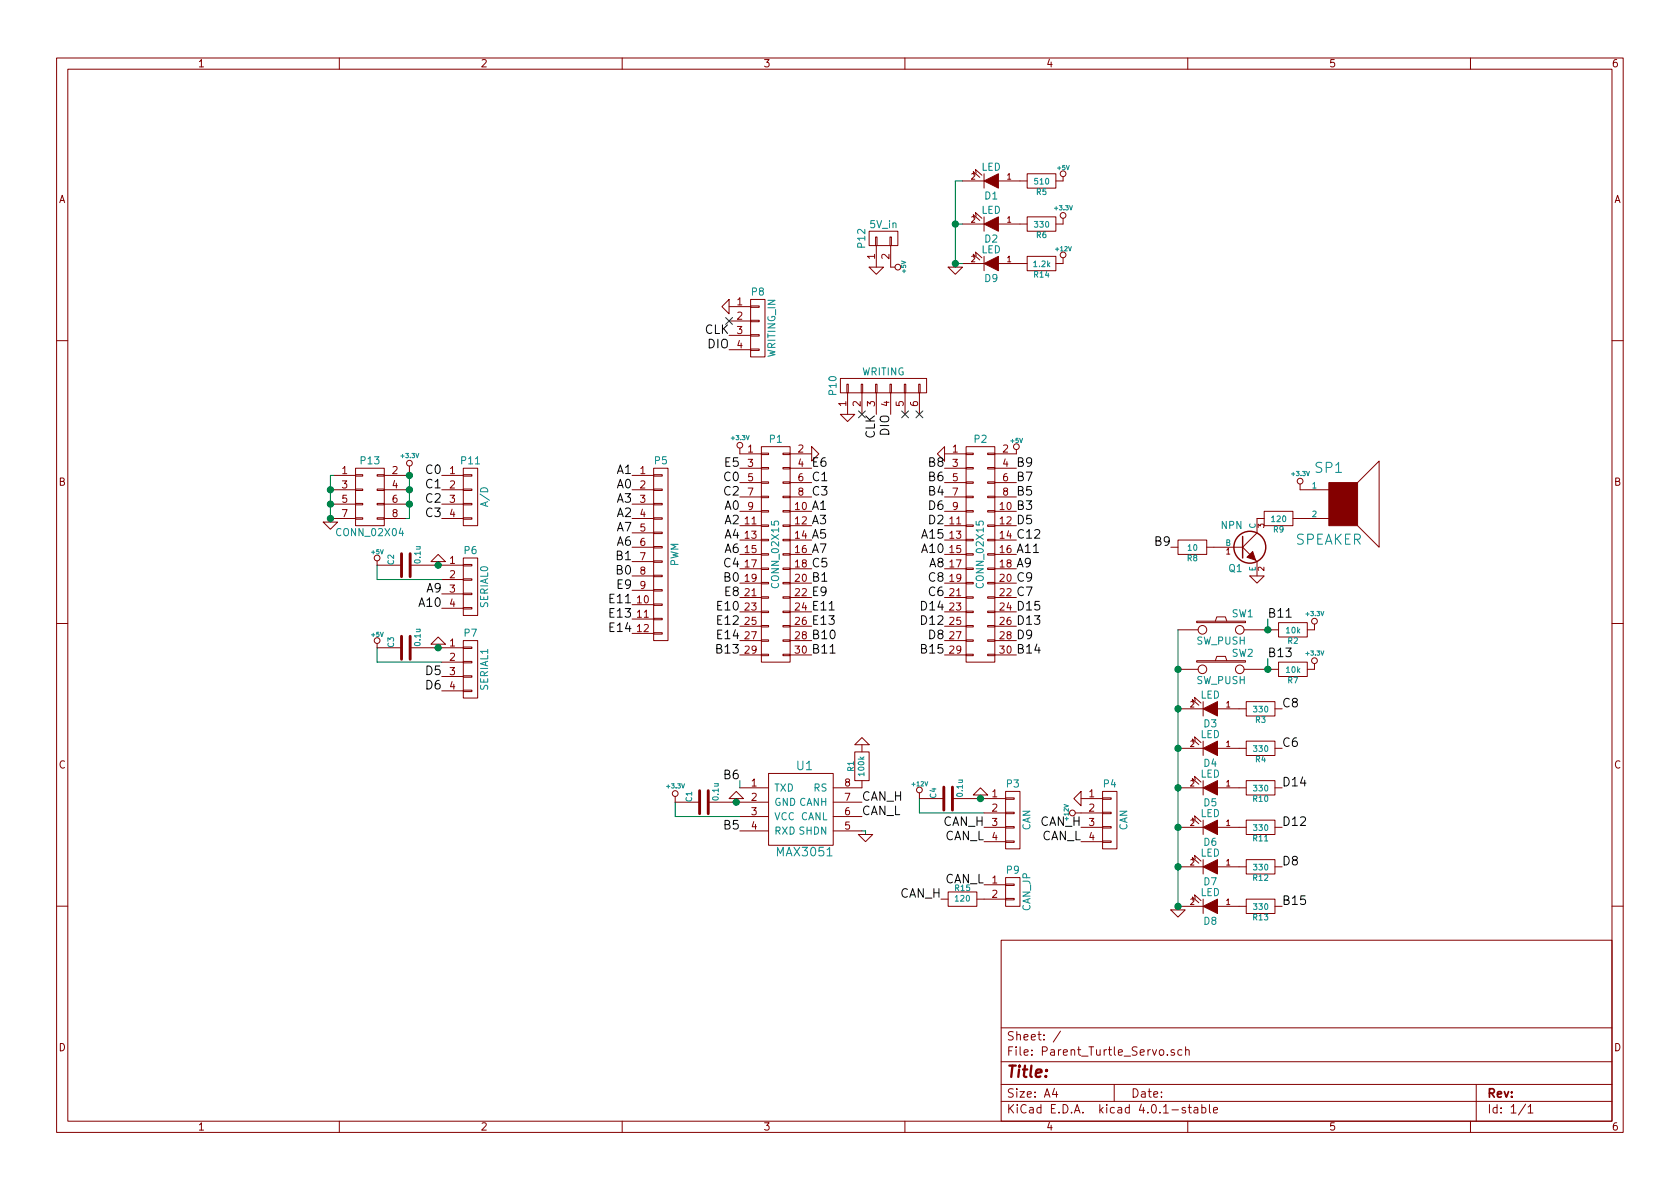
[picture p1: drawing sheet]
EESchema Schematic File Version 2
LIBS:74xgxx
LIBS:74xx
LIBS:ac-dc
LIBS:adc-dac
LIBS:adm3054
LIBS:analog_switches
LIBS:arduino
LIBS:atmel
LIBS:audio
LIBS:brooktre
LIBS:cmos_ieee
LIBS:cmos4000
LIBS:conn
LIBS:contrib
LIBS:cypress
LIBS:dc-dc
LIBS:device
LIBS:digital-audio
LIBS:display
LIBS:dsp
LIBS:elec-unifil
LIBS:ftdi
LIBS:gennum
LIBS:graphic
LIBS:Hori_lib
LIBS:intel
LIBS:interface
LIBS:leds
LIBS:linear
LIBS:logo
LIBS:memory
LIBS:microchip
LIBS:microchip_pic10mcu
LIBS:microchip_pic12mcu
LIBS:microchip_pic16mcu
LIBS:microchip1
LIBS:microcontrollers
LIBS:motorola
LIBS:msp430
LIBS:myDevice
LIBS:myPic
LIBS:myRelay
LIBS:nxp_armmcu
LIBS:opto
LIBS:philips
LIBS:pic24fjxxgb
LIBS:power
LIBS:powerint
LIBS:pspice
LIBS:references
LIBS:regul
LIBS:relays
LIBS:sensors
LIBS:siliconi
LIBS:special
LIBS:stm8
LIBS:stm32
LIBS:STM32F103_48
LIBS:supertex
LIBS:texas
LIBS:transf
LIBS:transistors
LIBS:ttl_ieee
LIBS:user
LIBS:valves
LIBS:video
LIBS:volumes
LIBS:xilinx
LIBS:a
LIBS:adp2303
LIBS:Miz
LIBS:sample
LIBS:ucc20520
LIBS:Parent_Turtle_Servo-cache
EELAYER 25 0
EELAYER END
$Descr A4 11693 8268
encoding utf-8
Sheet 1 1
Title ""
Date ""
Rev ""
Comp ""
Comment1 ""
Comment2 ""
Comment3 ""
Comment4 ""
$EndDescr
$Comp
L CONN_02X15 P1
U 1 1
P 5400 3850
F 0 "P1" H 5400 4650 50  0000 C CNN
F 1 "CONN_02X15" V 5400 3850 50  0000 C CNN
F 2 "Socket_Strips:Socket_Strip_Straight_2x15" H 5400 2700 50  0001 C CNN
F 3 "" H 5400 2700 50  0000 C CNN
	1    5400 3850
	1    0    0    -1  
$EndComp
$Comp
L CONN_02X15 P2
U 1 1
P 6825 3850
F 0 "P2" H 6825 4650 50  0000 C CNN
F 1 "CONN_02X15" V 6825 3850 50  0000 C CNN
F 2 "Socket_Strips:Socket_Strip_Straight_2x15" H 6825 2700 50  0001 C CNN
F 3 "" H 6825 2700 50  0000 C CNN
	1    6825 3850
	1    0    0    -1  
$EndComp
$Comp
L +3.3V #PWR01
U 1 1
P 5150 3150
F 0 "#PWR01" H 5150 3110 30  0001 C CNN
F 1 "+3.3V" H 5150 3260 30  0000 C CNN
F 2 "" H 5150 3150 60  0000 C CNN
F 3 "" H 5150 3150 60  0000 C CNN
	1    5150 3150
	1    0    0    -1  
$EndComp
$Comp
L +5V #PWR02
U 1 1
P 7075 3150
F 0 "#PWR02" H 7075 3240 20  0001 C CNN
F 1 "+5V" H 7075 3240 30  0000 C CNN
F 2 "" H 7075 3150 60  0000 C CNN
F 3 "" H 7075 3150 60  0000 C CNN
	1    7075 3150
	1    0    0    -1  
$EndComp
$Comp
L GND #PWR03
U 1 1
P 6575 3150
F 0 "#PWR03" H 6575 3150 30  0001 C CNN
F 1 "GND" H 6575 3080 30  0001 C CNN
F 2 "" H 6575 3150 60  0000 C CNN
F 3 "" H 6575 3150 60  0000 C CNN
	1    6575 3150
	0    1    -1   0   
$EndComp
$Comp
L GND #PWR04
U 1 1
P 5650 3150
F 0 "#PWR04" H 5650 3150 30  0001 C CNN
F 1 "GND" H 5650 3080 30  0001 C CNN
F 2 "" H 5650 3150 60  0000 C CNN
F 3 "" H 5650 3150 60  0000 C CNN
	1    5650 3150
	0    -1   1    0   
$EndComp
Text Label 5650 3250 0    60   ~ 0
E6
Text Label 5150 3250 2    60   ~ 0
E5
Text Label 5150 3350 2    60   ~ 0
C0
Text Label 5650 3350 0    60   ~ 0
C1
Text Label 5650 3450 0    60   ~ 0
C3
Text Label 5150 3450 2    60   ~ 0
C2
Text Label 5150 3550 2    60   ~ 0
A0
Text Label 5150 3650 2    60   ~ 0
A2
Text Label 5150 3750 2    60   ~ 0
A4
Text Label 5150 3850 2    60   ~ 0
A6
Text Label 5150 3950 2    60   ~ 0
C4
Text Label 5150 4050 2    60   ~ 0
B0
Text Label 5150 4150 2    60   ~ 0
E8
Text Label 5150 4250 2    60   ~ 0
E10
Text Label 5150 4350 2    60   ~ 0
E12
Text Label 5150 4450 2    60   ~ 0
E14
Text Label 5150 4550 2    60   ~ 0
B13
Text Label 5650 3550 0    60   ~ 0
A1
Text Label 5650 3650 0    60   ~ 0
A3
Text Label 5650 3750 0    60   ~ 0
A5
Text Label 5650 3850 0    60   ~ 0
A7
Text Label 5650 3950 0    60   ~ 0
C5
Text Label 5650 4050 0    60   ~ 0
B1
Text Label 5650 4150 0    60   ~ 0
E9
Text Label 5650 4250 0    60   ~ 0
E11
Text Label 5650 4350 0    60   ~ 0
E13
Text Label 5650 4450 0    60   ~ 0
B10
Text Label 5650 4550 0    60   ~ 0
B11
Text Label 7075 3250 0    60   ~ 0
B9
Text Label 7075 3350 0    60   ~ 0
B7
Text Label 7075 3450 0    60   ~ 0
B5
Text Label 7075 3550 0    60   ~ 0
B3
Text Label 7075 3650 0    60   ~ 0
D5
Text Label 7075 3750 0    60   ~ 0
C12
Text Label 7075 3850 0    60   ~ 0
A11
Text Label 7075 3950 0    60   ~ 0
A9
Text Label 7075 4050 0    60   ~ 0
C9
Text Label 7075 4150 0    60   ~ 0
C7
Text Label 7075 4250 0    60   ~ 0
D15
Text Label 7075 4350 0    60   ~ 0
D13
Text Label 7075 4450 0    60   ~ 0
D9
Text Label 7075 4550 0    60   ~ 0
B14
Text Label 6575 3250 2    60   ~ 0
B8
Text Label 6575 3350 2    60   ~ 0
B6
Text Label 6575 3450 2    60   ~ 0
B4
Text Label 6575 3550 2    60   ~ 0
D6
Text Label 6575 3650 2    60   ~ 0
D2
Text Label 6575 3750 2    60   ~ 0
A15
Text Label 6575 3850 2    60   ~ 0
A10
Text Label 6575 3950 2    60   ~ 0
A8
Text Label 6575 4050 2    60   ~ 0
C8
Text Label 6575 4150 2    60   ~ 0
C6
Text Label 6575 4250 2    60   ~ 0
D14
Text Label 6575 4350 2    60   ~ 0
D12
Text Label 6575 4450 2    60   ~ 0
D8
Text Label 6575 4550 2    60   ~ 0
B15
$Comp
L CONN_01X02 P12
U 1 1
P 6150 1650
F 0 "P12" H 6150 1800 50  0000 C CNN
F 1 "5V_in" V 6250 1650 50  0000 C CNN
F 2 "RP_KiCAD_Connector:XA_2T" H 6150 1650 50  0001 C CNN
F 3 "" H 6150 1650 50  0000 C CNN
	1    6150 1650
	0    -1   -1   0   
$EndComp
$Comp
L GND #PWR05
U 1 1
P 6100 1850
F 0 "#PWR05" H 6100 1850 30  0001 C CNN
F 1 "GND" H 6100 1780 30  0001 C CNN
F 2 "" H 6100 1850 60  0000 C CNN
F 3 "" H 6100 1850 60  0000 C CNN
	1    6100 1850
	1    0    0    -1  
$EndComp
$Comp
L +5V #PWR06
U 1 1
P 6200 1850
F 0 "#PWR06" H 6200 1940 20  0001 C CNN
F 1 "+5V" H 6200 1940 30  0000 C CNN
F 2 "" H 6200 1850 60  0000 C CNN
F 3 "" H 6200 1850 60  0000 C CNN
	1    6200 1850
	0    1    1    0   
$EndComp
$Comp
L +5V #PWR07
U 1 1
P 7400 1250
F 0 "#PWR07" H 7400 1340 20  0001 C CNN
F 1 "+5V" H 7400 1340 30  0000 C CNN
F 2 "" H 7400 1250 60  0000 C CNN
F 3 "" H 7400 1250 60  0000 C CNN
	1    7400 1250
	1    0    0    -1  
$EndComp
$Comp
L R R5
U 1 1
P 7250 1250
F 0 "R5" V 7330 1250 40  0000 C CNN
F 1 "510" V 7257 1251 40  0000 C CNN
F 2 "Resistors_SMD:R_0603" V 7180 1250 30  0001 C CNN
F 3 "" H 7250 1250 30  0000 C CNN
	1    7250 1250
	0    1    1    0   
$EndComp
$Comp
L LED D1
U 1 1
P 6900 1250
F 0 "D1" H 6900 1350 50  0000 C CNN
F 1 "LED" H 6900 1150 50  0000 C CNN
F 2 "LEDs:LED-3MM" H 6900 1250 60  0001 C CNN
F 3 "" H 6900 1250 60  0000 C CNN
	1    6900 1250
	-1   0    0    1   
$EndComp
$Comp
L GND #PWR08
U 1 1
P 6650 1850
F 0 "#PWR08" H 6650 1850 30  0001 C CNN
F 1 "GND" H 6650 1780 30  0001 C CNN
F 2 "" H 6650 1850 60  0000 C CNN
F 3 "" H 6650 1850 60  0000 C CNN
	1    6650 1850
	1    0    0    -1  
$EndComp
$Comp
L R R6
U 1 1
P 7250 1550
F 0 "R6" V 7330 1550 40  0000 C CNN
F 1 "330" V 7257 1551 40  0000 C CNN
F 2 "Resistors_SMD:R_0603" V 7180 1550 30  0001 C CNN
F 3 "" H 7250 1550 30  0000 C CNN
	1    7250 1550
	0    1    1    0   
$EndComp
$Comp
L +3.3V #PWR09
U 1 1
P 7400 1550
F 0 "#PWR09" H 7400 1510 30  0001 C CNN
F 1 "+3.3V" H 7400 1660 30  0000 C CNN
F 2 "" H 7400 1550 60  0000 C CNN
F 3 "" H 7400 1550 60  0000 C CNN
	1    7400 1550
	1    0    0    -1  
$EndComp
$Comp
L LED D2
U 1 1
P 6900 1550
F 0 "D2" H 6900 1650 50  0000 C CNN
F 1 "LED" H 6900 1450 50  0000 C CNN
F 2 "LEDs:LED-3MM" H 6900 1550 60  0001 C CNN
F 3 "" H 6900 1550 60  0000 C CNN
	1    6900 1550
	-1   0    0    1   
$EndComp
$Comp
L CONN_01X06 P10
U 1 1
P 6150 2675
F 0 "P10" H 6150 3025 50  0000 C CNN
F 1 "WRITING" V 6250 2675 50  0000 C CNN
F 2 "Socket_Strips:Socket_Strip_Straight_1x06" H 6150 2675 50  0001 C CNN
F 3 "" H 6150 2675 50  0000 C CNN
	1    6150 2675
	0    -1   -1   0   
$EndComp
$Comp
L GND #PWR010
U 1 1
P 5900 2875
F 0 "#PWR010" H 5900 2875 30  0001 C CNN
F 1 "GND" H 5900 2805 30  0001 C CNN
F 2 "" H 5900 2875 60  0000 C CNN
F 3 "" H 5900 2875 60  0000 C CNN
	1    5900 2875
	1    0    0    -1  
$EndComp
NoConn ~ 6000 2875
Text Label 6100 2875 3    60   ~ 0
CLK
Text Label 6200 2875 3    60   ~ 0
DIO
NoConn ~ 6300 2875
NoConn ~ 6400 2875
$Comp
L CONN_01X12 P5
U 1 1
P 4600 3850
F 0 "P5" H 4600 4500 50  0000 C CNN
F 1 "PWM" V 4700 3850 50  0000 C CNN
F 2 "Pin_Headers:Pin_Header_Straight_1x12" H 4600 3850 50  0001 C CNN
F 3 "" H 4600 3850 50  0000 C CNN
	1    4600 3850
	1    0    0    -1  
$EndComp
$Comp
L MAX3051 U1
U 1 1
P 5550 5575
F 0 "U1" H 5600 5825 60  0000 C CNN
F 1 "MAX3051" H 5600 5225 60  0000 C CNN
F 2 "Housings_SOIC:SOIC-8_3.9x4.9mm_Pitch1.27mm" H 5400 5475 60  0001 C CNN
F 3 "" H 5400 5475 60  0000 C CNN
	1    5550 5575
	1    0    0    -1  
$EndComp
$Comp
L CONN_01X04 P3
U 1 1
P 7050 5700
F 0 "P3" H 7050 5950 50  0000 C CNN
F 1 "CAN" V 7150 5700 50  0000 C CNN
F 2 "RP_KiCAD_Connector:XA_4T" H 7050 5700 50  0001 C CNN
F 3 "" H 7050 5700 50  0000 C CNN
	1    7050 5700
	1    0    0    -1  
$EndComp
$Comp
L CONN_01X04 P4
U 1 1
P 7725 5700
F 0 "P4" H 7725 5950 50  0000 C CNN
F 1 "CAN" V 7825 5700 50  0000 C CNN
F 2 "RP_KiCAD_Connector:XA_4LC" H 7725 5700 50  0001 C CNN
F 3 "" H 7725 5700 50  0000 C CNN
	1    7725 5700
	1    0    0    -1  
$EndComp
$Comp
L GND #PWR011
U 1 1
P 6825 5525
F 0 "#PWR011" H 6825 5525 30  0001 C CNN
F 1 "GND" H 6825 5455 30  0001 C CNN
F 2 "" H 6825 5525 60  0000 C CNN
F 3 "" H 6825 5525 60  0000 C CNN
	1    6825 5525
	-1   0    0    1   
$EndComp
$Comp
L GND #PWR012
U 1 1
P 7525 5550
F 0 "#PWR012" H 7525 5550 30  0001 C CNN
F 1 "GND" H 7525 5480 30  0001 C CNN
F 2 "" H 7525 5550 60  0000 C CNN
F 3 "" H 7525 5550 60  0000 C CNN
	1    7525 5550
	0    1    1    0   
$EndComp
Text Label 6850 5750 2    60   ~ 0
CAN_H
Text Label 6850 5850 2    60   ~ 0
CAN_L
Text Label 7525 5850 2    60   ~ 0
CAN_L
Text Label 7525 5750 2    60   ~ 0
CAN_H
$Comp
L +12V #PWR013
U 1 1
P 7525 5650
F 0 "#PWR013" H 7525 5600 20  0001 C CNN
F 1 "+12V" H 7525 5750 30  0000 C CNN
F 2 "" H 7525 5650 60  0000 C CNN
F 3 "" H 7525 5650 60  0000 C CNN
	1    7525 5650
	0    -1   -1   0   
$EndComp
$Comp
L +12V #PWR014
U 1 1
P 6400 5550
F 0 "#PWR014" H 6400 5500 20  0001 C CNN
F 1 "+12V" H 6400 5650 30  0000 C CNN
F 2 "" H 6400 5550 60  0000 C CNN
F 3 "" H 6400 5550 60  0000 C CNN
	1    6400 5550
	1    0    0    -1  
$EndComp
$Comp
L GND #PWR015
U 1 1
P 5125 5550
F 0 "#PWR015" H 5125 5550 30  0001 C CNN
F 1 "GND" H 5125 5480 30  0001 C CNN
F 2 "" H 5125 5550 60  0000 C CNN
F 3 "" H 5125 5550 60  0000 C CNN
	1    5125 5550
	-1   0    0    1   
$EndComp
$Comp
L C C1
U 1 1
P 4900 5575
F 0 "C1" H 4900 5675 40  0000 L CNN
F 1 "0.1u" H 4906 5490 40  0000 L CNN
F 2 "Capacitors_SMD:C_0603" H 4938 5425 30  0001 C CNN
F 3 "" H 4900 5575 60  0000 C CNN
	1    4900 5575
	0    -1   -1   0   
$EndComp
$Comp
L +3.3V #PWR016
U 1 1
P 4700 5575
F 0 "#PWR016" H 4700 5535 30  0001 C CNN
F 1 "+3.3V" H 4700 5685 30  0000 C CNN
F 2 "" H 4700 5575 60  0000 C CNN
F 3 "" H 4700 5575 60  0000 C CNN
	1    4700 5575
	1    0    0    -1  
$EndComp
$Comp
L GND #PWR017
U 1 1
P 6000 5175
F 0 "#PWR017" H 6000 5175 30  0001 C CNN
F 1 "GND" H 6000 5105 30  0001 C CNN
F 2 "" H 6000 5175 60  0000 C CNN
F 3 "" H 6000 5175 60  0000 C CNN
	1    6000 5175
	-1   0    0    1   
$EndComp
Text Label 6000 5575 0    60   ~ 0
CAN_H
Text Label 6000 5675 0    60   ~ 0
CAN_L
$Comp
L CONN_01X04 P7
U 1 1
P 3275 4650
F 0 "P7" H 3275 4900 50  0000 C CNN
F 1 "SERIAL1" V 3375 4650 50  0000 C CNN
F 2 "RP_KiCAD_Connector:XA_4T" H 3275 4650 50  0001 C CNN
F 3 "" H 3275 4650 50  0000 C CNN
	1    3275 4650
	1    0    0    -1  
$EndComp
$Comp
L CONN_01X04 P6
U 1 1
P 3275 4075
F 0 "P6" H 3275 4325 50  0000 C CNN
F 1 "SERIAL0" V 3375 4075 50  0000 C CNN
F 2 "RP_KiCAD_Connector:XA_4T" H 3275 4075 50  0001 C CNN
F 3 "" H 3275 4075 50  0000 C CNN
	1    3275 4075
	1    0    0    -1  
$EndComp
$Comp
L GND #PWR018
U 1 1
P 3050 3900
F 0 "#PWR018" H 3050 3900 30  0001 C CNN
F 1 "GND" H 3050 3830 30  0001 C CNN
F 2 "" H 3050 3900 60  0000 C CNN
F 3 "" H 3050 3900 60  0000 C CNN
	1    3050 3900
	-1   0    0    1   
$EndComp
$Comp
L GND #PWR019
U 1 1
P 3050 4475
F 0 "#PWR019" H 3050 4475 30  0001 C CNN
F 1 "GND" H 3050 4405 30  0001 C CNN
F 2 "" H 3050 4475 60  0000 C CNN
F 3 "" H 3050 4475 60  0000 C CNN
	1    3050 4475
	-1   0    0    1   
$EndComp
$Comp
L C C2
U 1 1
P 2825 3925
F 0 "C2" H 2825 4025 40  0000 L CNN
F 1 "0.1u" H 2831 3840 40  0000 L CNN
F 2 "Capacitors_SMD:C_0603" H 2863 3775 30  0001 C CNN
F 3 "" H 2825 3925 60  0000 C CNN
	1    2825 3925
	0    -1   -1   0   
$EndComp
$Comp
L C C3
U 1 1
P 2825 4500
F 0 "C3" H 2825 4600 40  0000 L CNN
F 1 "0.1u" H 2831 4415 40  0000 L CNN
F 2 "Capacitors_SMD:C_0603" H 2863 4350 30  0001 C CNN
F 3 "" H 2825 4500 60  0000 C CNN
	1    2825 4500
	0    -1   -1   0   
$EndComp
$Comp
L +5V #PWR020
U 1 1
P 2625 3925
F 0 "#PWR020" H 2625 4015 20  0001 C CNN
F 1 "+5V" H 2625 4015 30  0000 C CNN
F 2 "" H 2625 3925 60  0000 C CNN
F 3 "" H 2625 3925 60  0000 C CNN
	1    2625 3925
	1    0    0    -1  
$EndComp
$Comp
L +5V #PWR021
U 1 1
P 2625 4500
F 0 "#PWR021" H 2625 4590 20  0001 C CNN
F 1 "+5V" H 2625 4590 30  0000 C CNN
F 2 "" H 2625 4500 60  0000 C CNN
F 3 "" H 2625 4500 60  0000 C CNN
	1    2625 4500
	1    0    0    -1  
$EndComp
$Comp
L CONN_01X04 P8
U 1 1
P 5275 2275
F 0 "P8" H 5275 2525 50  0000 C CNN
F 1 "WRITING_IN" V 5375 2275 50  0000 C CNN
F 2 "RP_KiCAD_Connector:XA_4LC" H 5275 2275 50  0001 C CNN
F 3 "" H 5275 2275 50  0000 C CNN
	1    5275 2275
	1    0    0    -1  
$EndComp
$Comp
L GND #PWR022
U 1 1
P 5075 2125
F 0 "#PWR022" H 5075 2125 30  0001 C CNN
F 1 "GND" H 5075 2055 30  0001 C CNN
F 2 "" H 5075 2125 60  0000 C CNN
F 3 "" H 5075 2125 60  0000 C CNN
	1    5075 2125
	0    1    1    0   
$EndComp
NoConn ~ 5075 2225
Text Label 5075 2325 2    60   ~ 0
CLK
Text Label 5075 2425 2    60   ~ 0
DIO
$Comp
L C C4
U 1 1
P 6600 5550
F 0 "C4" H 6600 5650 40  0000 L CNN
F 1 "0.1u" H 6606 5465 40  0000 L CNN
F 2 "Capacitors_SMD:C_0603" H 6638 5400 30  0001 C CNN
F 3 "" H 6600 5550 60  0000 C CNN
	1    6600 5550
	0    -1   -1   0   
$EndComp
$Comp
L SW_PUSH SW1
U 1 1
P 8500 4375
F 0 "SW1" H 8650 4485 50  0000 C CNN
F 1 "SW_PUSH" H 8500 4295 50  0000 C CNN
F 2 "Buttons_Switches_ThroughHole:SW_PUSH_6mm" H 8500 4375 60  0001 C CNN
F 3 "" H 8500 4375 60  0000 C CNN
	1    8500 4375
	1    0    0    -1  
$EndComp
$Comp
L R R2
U 1 1
P 9000 4375
F 0 "R2" V 9080 4375 40  0000 C CNN
F 1 "10k" V 9007 4376 40  0000 C CNN
F 2 "Resistors_SMD:R_0603" V 8930 4375 30  0001 C CNN
F 3 "" H 9000 4375 30  0000 C CNN
	1    9000 4375
	0    1    1    0   
$EndComp
$Comp
L SW_PUSH SW2
U 1 1
P 8500 4650
F 0 "SW2" H 8650 4760 50  0000 C CNN
F 1 "SW_PUSH" H 8500 4570 50  0000 C CNN
F 2 "Buttons_Switches_ThroughHole:SW_PUSH_6mm" H 8500 4650 60  0001 C CNN
F 3 "" H 8500 4650 60  0000 C CNN
	1    8500 4650
	1    0    0    -1  
$EndComp
$Comp
L R R7
U 1 1
P 9000 4650
F 0 "R7" V 9080 4650 40  0000 C CNN
F 1 "10k" V 9007 4651 40  0000 C CNN
F 2 "Resistors_SMD:R_0603" V 8930 4650 30  0001 C CNN
F 3 "" H 9000 4650 30  0000 C CNN
	1    9000 4650
	0    1    1    0   
$EndComp
$Comp
L LED D3
U 1 1
P 8425 4925
F 0 "D3" H 8425 5025 50  0000 C CNN
F 1 "LED" H 8425 4825 50  0000 C CNN
F 2 "LEDs:LED-3MM" H 8425 4925 60  0001 C CNN
F 3 "" H 8425 4925 60  0000 C CNN
	1    8425 4925
	-1   0    0    1   
$EndComp
$Comp
L LED D4
U 1 1
P 8425 5200
F 0 "D4" H 8425 5300 50  0000 C CNN
F 1 "LED" H 8425 5100 50  0000 C CNN
F 2 "LEDs:LED-3MM" H 8425 5200 60  0001 C CNN
F 3 "" H 8425 5200 60  0000 C CNN
	1    8425 5200
	-1   0    0    1   
$EndComp
$Comp
L R R3
U 1 1
P 8775 4925
F 0 "R3" V 8855 4925 40  0000 C CNN
F 1 "330" V 8782 4926 40  0000 C CNN
F 2 "Resistors_SMD:R_0603" V 8705 4925 30  0001 C CNN
F 3 "" H 8775 4925 30  0000 C CNN
	1    8775 4925
	0    1    1    0   
$EndComp
$Comp
L R R4
U 1 1
P 8775 5200
F 0 "R4" V 8855 5200 40  0000 C CNN
F 1 "330" V 8782 5201 40  0000 C CNN
F 2 "Resistors_SMD:R_0603" V 8705 5200 30  0001 C CNN
F 3 "" H 8775 5200 30  0000 C CNN
	1    8775 5200
	0    1    1    0   
$EndComp
$Comp
L GND #PWR023
U 1 1
P 8200 6325
F 0 "#PWR023" H 8200 6325 30  0001 C CNN
F 1 "GND" H 8200 6255 30  0001 C CNN
F 2 "" H 8200 6325 60  0000 C CNN
F 3 "" H 8200 6325 60  0000 C CNN
	1    8200 6325
	1    0    0    -1  
$EndComp
Text Label 5150 5425 2    60   ~ 0
B6
Text Label 5150 5775 2    60   ~ 0
B5
Text Label 3075 4125 2    60   ~ 0
A9
Text Label 3075 4225 2    60   ~ 0
A10
Text Label 3075 4700 2    60   ~ 0
D5
Text Label 3075 4800 2    60   ~ 0
D6
Text Label 4400 3400 2    60   ~ 0
A0
Text Label 4400 3300 2    60   ~ 0
A1
Text Label 4400 3500 2    60   ~ 0
A3
Text Label 4400 3600 2    60   ~ 0
A2
Text Label 4400 3700 2    60   ~ 0
A7
Text Label 4400 3800 2    60   ~ 0
A6
Text Label 4400 3900 2    60   ~ 0
B1
Text Label 4400 4000 2    60   ~ 0
B0
Text Label 4400 4100 2    60   ~ 0
E9
Text Label 4400 4200 2    60   ~ 0
E11
Text Label 4400 4300 2    60   ~ 0
E13
Text Label 4400 4400 2    60   ~ 0
E14
$Comp
L SPEAKER SP1
U 1 1
P 9350 3500
F 0 "SP1" H 9250 3750 70  0000 C CNN
F 1 "SPEAKER" H 9250 3250 70  0000 C CNN
F 2 "Mizz_lib:UGCT7525AN4" H 9350 3500 60  0001 C CNN
F 3 "" H 9350 3500 60  0000 C CNN
	1    9350 3500
	1    0    0    -1  
$EndComp
$Comp
L R R9
U 1 1
P 8900 3600
F 0 "R9" V 8980 3600 40  0000 C CNN
F 1 "120" V 8907 3601 40  0000 C CNN
F 2 "Resistors_SMD:R_0603" V 8830 3600 30  0001 C CNN
F 3 "" H 8900 3600 30  0000 C CNN
	1    8900 3600
	0    1    1    0   
$EndComp
$Comp
L R R8
U 1 1
P 8300 3800
F 0 "R8" V 8380 3800 40  0000 C CNN
F 1 "10" V 8307 3801 40  0000 C CNN
F 2 "Resistors_SMD:R_0603" V 8230 3800 30  0001 C CNN
F 3 "" H 8300 3800 30  0000 C CNN
	1    8300 3800
	0    1    1    0   
$EndComp
Text Label 8150 3800 2    60   ~ 0
B9
$Comp
L GND #PWR024
U 1 1
P 8750 4000
F 0 "#PWR024" H 8750 4000 30  0001 C CNN
F 1 "GND" H 8750 3930 30  0001 C CNN
F 2 "" H 8750 4000 60  0000 C CNN
F 3 "" H 8750 4000 60  0000 C CNN
	1    8750 4000
	1    0    0    -1  
$EndComp
$Comp
L +3.3V #PWR025
U 1 1
P 9050 3400
F 0 "#PWR025" H 9050 3360 30  0001 C CNN
F 1 "+3.3V" H 9050 3510 30  0000 C CNN
F 2 "" H 9050 3400 60  0000 C CNN
F 3 "" H 9050 3400 60  0000 C CNN
	1    9050 3400
	1    0    0    -1  
$EndComp
$Comp
L +3.3V #PWR026
U 1 1
P 9150 4650
F 0 "#PWR026" H 9150 4610 30  0001 C CNN
F 1 "+3.3V" H 9150 4760 30  0000 C CNN
F 2 "" H 9150 4650 60  0000 C CNN
F 3 "" H 9150 4650 60  0000 C CNN
	1    9150 4650
	1    0    0    -1  
$EndComp
$Comp
L +3.3V #PWR027
U 1 1
P 9150 4375
F 0 "#PWR027" H 9150 4335 30  0001 C CNN
F 1 "+3.3V" H 9150 4485 30  0000 C CNN
F 2 "" H 9150 4375 60  0000 C CNN
F 3 "" H 9150 4375 60  0000 C CNN
	1    9150 4375
	1    0    0    -1  
$EndComp
Text Label 8825 4575 0    60   ~ 0
B13
Text Label 8825 4300 0    60   ~ 0
B11
$Comp
L LED D5
U 1 1
P 8425 5475
F 0 "D5" H 8425 5575 50  0000 C CNN
F 1 "LED" H 8425 5375 50  0000 C CNN
F 2 "LEDs:LED-3MM" H 8425 5475 60  0001 C CNN
F 3 "" H 8425 5475 60  0000 C CNN
	1    8425 5475
	-1   0    0    1   
$EndComp
$Comp
L LED D6
U 1 1
P 8425 5750
F 0 "D6" H 8425 5850 50  0000 C CNN
F 1 "LED" H 8425 5650 50  0000 C CNN
F 2 "LEDs:LED-3MM" H 8425 5750 60  0001 C CNN
F 3 "" H 8425 5750 60  0000 C CNN
	1    8425 5750
	-1   0    0    1   
$EndComp
$Comp
L R R10
U 1 1
P 8775 5475
F 0 "R10" V 8855 5475 40  0000 C CNN
F 1 "330" V 8782 5476 40  0000 C CNN
F 2 "Resistors_SMD:R_0603" V 8705 5475 30  0001 C CNN
F 3 "" H 8775 5475 30  0000 C CNN
	1    8775 5475
	0    1    1    0   
$EndComp
$Comp
L R R11
U 1 1
P 8775 5750
F 0 "R11" V 8855 5750 40  0000 C CNN
F 1 "330" V 8782 5751 40  0000 C CNN
F 2 "Resistors_SMD:R_0603" V 8705 5750 30  0001 C CNN
F 3 "" H 8775 5750 30  0000 C CNN
	1    8775 5750
	0    1    1    0   
$EndComp
$Comp
L LED D7
U 1 1
P 8425 6025
F 0 "D7" H 8425 6125 50  0000 C CNN
F 1 "LED" H 8425 5925 50  0000 C CNN
F 2 "LEDs:LED-3MM" H 8425 6025 60  0001 C CNN
F 3 "" H 8425 6025 60  0000 C CNN
	1    8425 6025
	-1   0    0    1   
$EndComp
$Comp
L LED D8
U 1 1
P 8425 6300
F 0 "D8" H 8425 6400 50  0000 C CNN
F 1 "LED" H 8425 6200 50  0000 C CNN
F 2 "LEDs:LED-3MM" H 8425 6300 60  0001 C CNN
F 3 "" H 8425 6300 60  0000 C CNN
	1    8425 6300
	-1   0    0    1   
$EndComp
$Comp
L R R12
U 1 1
P 8775 6025
F 0 "R12" V 8855 6025 40  0000 C CNN
F 1 "330" V 8782 6026 40  0000 C CNN
F 2 "Resistors_SMD:R_0603" V 8705 6025 30  0001 C CNN
F 3 "" H 8775 6025 30  0000 C CNN
	1    8775 6025
	0    1    1    0   
$EndComp
$Comp
L R R13
U 1 1
P 8775 6300
F 0 "R13" V 8855 6300 40  0000 C CNN
F 1 "330" V 8782 6301 40  0000 C CNN
F 2 "Resistors_SMD:R_0603" V 8705 6300 30  0001 C CNN
F 3 "" H 8775 6300 30  0000 C CNN
	1    8775 6300
	0    1    1    0   
$EndComp
Text Label 8925 4925 0    60   ~ 0
C8
Text Label 8925 5200 0    60   ~ 0
C6
Text Label 8925 5475 0    60   ~ 0
D14
Text Label 8925 5750 0    60   ~ 0
D12
Text Label 8925 6025 0    60   ~ 0
D8
Text Label 8925 6300 0    60   ~ 0
B15
$Comp
L LED D9
U 1 1
P 6900 1825
F 0 "D9" H 6900 1925 50  0000 C CNN
F 1 "LED" H 6900 1725 50  0000 C CNN
F 2 "LEDs:LED-3MM" H 6900 1825 60  0001 C CNN
F 3 "" H 6900 1825 60  0000 C CNN
	1    6900 1825
	-1   0    0    1   
$EndComp
$Comp
L R R14
U 1 1
P 7250 1825
F 0 "R14" V 7330 1825 40  0000 C CNN
F 1 "1.2k" V 7257 1826 40  0000 C CNN
F 2 "Resistors_SMD:R_0603" V 7180 1825 30  0001 C CNN
F 3 "" H 7250 1825 30  0000 C CNN
	1    7250 1825
	0    1    1    0   
$EndComp
$Comp
L +12V #PWR028
U 1 1
P 7400 1825
F 0 "#PWR028" H 7400 1775 20  0001 C CNN
F 1 "+12V" H 7400 1925 30  0000 C CNN
F 2 "" H 7400 1825 60  0000 C CNN
F 3 "" H 7400 1825 60  0000 C CNN
	1    7400 1825
	1    0    0    -1  
$EndComp
$Comp
L NPN Q1
U 1 1
P 8650 3800
F 0 "Q1" H 8650 3650 50  0000 R CNN
F 1 "NPN" H 8650 3950 50  0000 R CNN
F 2 "TO_SOT_Packages_SMD:SOT-23" H 8650 3800 60  0001 C CNN
F 3 "" H 8650 3800 60  0000 C CNN
	1    8650 3800
	1    0    0    -1  
$EndComp
$Comp
L CONN_01X02 P9
U 1 1
P 7050 6200
F 0 "P9" H 7050 6350 50  0000 C CNN
F 1 "CAN_JP" V 7150 6200 50  0000 C CNN
F 2 "Pin_Headers:Pin_Header_Straight_1x02" H 7050 6200 50  0001 C CNN
F 3 "" H 7050 6200 50  0000 C CNN
	1    7050 6200
	1    0    0    -1  
$EndComp
Text Label 6850 6150 2    60   ~ 0
CAN_L
$Comp
L R R15
U 1 1
P 6700 6250
F 0 "R15" V 6780 6250 40  0000 C CNN
F 1 "120" V 6707 6251 40  0000 C CNN
F 2 "Resistors_SMD:R_0603" V 6630 6250 30  0001 C CNN
F 3 "" H 6700 6250 30  0000 C CNN
	1    6700 6250
	0    -1   -1   0   
$EndComp
Text Label 6550 6250 2    60   ~ 0
CAN_H
$Comp
L GND #PWR029
U 1 1
P 6025 5800
F 0 "#PWR029" H 6025 5800 30  0001 C CNN
F 1 "GND" H 6025 5730 30  0001 C CNN
F 2 "" H 6025 5800 60  0000 C CNN
F 3 "" H 6025 5800 60  0000 C CNN
	1    6025 5800
	1    0    0    -1  
$EndComp
Text Label 3075 3300 2    60   ~ 0
C0
Text Label 3075 3400 2    60   ~ 0
C1
Text Label 3075 3500 2    60   ~ 0
C2
$Comp
L R R1
U 1 1
P 6000 5325
F 0 "R1" V 6080 5325 40  0000 C CNN
F 1 "100k" V 6007 5326 40  0000 C CNN
F 2 "Resistors_SMD:R_0603" V 5930 5325 30  0001 C CNN
F 3 "" H 6000 5325 30  0000 C CNN
	1    6000 5325
	-1   0    0    1   
$EndComp
$Comp
L CONN_01X04 P11
U 1 1
P 3275 3450
F 0 "P11" H 3275 3700 50  0000 C CNN
F 1 "A/D" V 3375 3450 50  0000 C CNN
F 2 "Pin_Headers:Pin_Header_Straight_1x04" H 3275 3450 50  0001 C CNN
F 3 "" H 3275 3450 50  0000 C CNN
	1    3275 3450
	1    0    0    -1  
$EndComp
Text Label 3075 3600 2    60   ~ 0
C3
$Comp
L CONN_02X04 P13
U 1 1
P 2575 3450
F 0 "P13" H 2575 3700 50  0000 C CNN
F 1 "CONN_02X04" H 2575 3200 50  0000 C CNN
F 2 "Pin_Headers:Pin_Header_Straight_2x04" H 2575 2250 50  0001 C CNN
F 3 "" H 2575 2250 50  0000 C CNN
	1    2575 3450
	1    0    0    -1  
$EndComp
$Comp
L GND #PWR031
U 1 1
P 2300 3625
F 0 "#PWR031" H 2300 3625 30  0001 C CNN
F 1 "GND" H 2300 3555 30  0001 C CNN
F 2 "" H 2300 3625 60  0000 C CNN
F 3 "" H 2300 3625 60  0000 C CNN
	1    2300 3625
	1    0    0    -1  
$EndComp
Wire Wire Line
	6650 1250 6650 1850
Wire Wire Line
	6650 1550 6700 1550
Wire Wire Line
	6650 1250 6700 1250
Connection ~ 6650 1550
Wire Wire Line
	5125 5550 5125 5575
Wire Wire Line
	5100 5575 5150 5575
Connection ~ 5125 5575
Wire Wire Line
	4700 5575 4700 5675
Wire Wire Line
	4700 5675 5150 5675
Wire Wire Line
	5150 5425 5150 5475
Wire Wire Line
	3025 3925 3075 3925
Wire Wire Line
	3050 3925 3050 3900
Connection ~ 3050 3925
Wire Wire Line
	3025 4500 3075 4500
Wire Wire Line
	3050 4500 3050 4475
Connection ~ 3050 4500
Wire Wire Line
	2625 4500 2625 4600
Wire Wire Line
	2625 4600 3075 4600
Wire Wire Line
	2625 4025 3075 4025
Wire Wire Line
	2625 4025 2625 3925
Wire Wire Line
	6400 5550 6400 5650
Wire Wire Line
	6400 5650 6850 5650
Wire Wire Line
	6800 5550 6850 5550
Wire Wire Line
	6825 5550 6825 5525
Connection ~ 6825 5550
Wire Wire Line
	8200 4925 8225 4925
Wire Wire Line
	8200 4375 8200 6325
Wire Wire Line
	8200 5200 8225 5200
Connection ~ 8200 5200
Connection ~ 8200 4650
Connection ~ 8200 4925
Wire Wire Line
	8825 4300 8825 4375
Wire Wire Line
	8800 4375 8850 4375
Connection ~ 8825 4375
Wire Wire Line
	8825 4575 8825 4650
Wire Wire Line
	8800 4650 8850 4650
Connection ~ 8825 4650
Wire Wire Line
	8200 6300 8225 6300
Wire Wire Line
	8200 6025 8225 6025
Connection ~ 8200 6300
Wire Wire Line
	8200 5750 8225 5750
Connection ~ 8200 6025
Wire Wire Line
	8200 5475 8225 5475
Connection ~ 8200 5750
Connection ~ 8200 5475
Wire Wire Line
	6650 1825 6700 1825
Connection ~ 6650 1825
Wire Wire Line
	6025 5800 6025 5775
Wire Wire Line
	6025 5775 6000 5775
Wire Wire Line
	2850 3275 2850 3600
Wire Wire Line
	2850 3300 2825 3300
Wire Wire Line
	2850 3600 2825 3600
Connection ~ 2850 3300
Wire Wire Line
	2825 3500 2850 3500
Connection ~ 2850 3500
Wire Wire Line
	2850 3400 2825 3400
Connection ~ 2850 3400
Wire Wire Line
	2300 3300 2300 3625
Wire Wire Line
	2300 3600 2325 3600
Wire Wire Line
	2300 3500 2325 3500
Connection ~ 2300 3600
Wire Wire Line
	2300 3400 2325 3400
Connection ~ 2300 3500
Wire Wire Line
	2325 3300 2300 3300
Connection ~ 2300 3400
$Comp
L +3.3V #PWR?
U 1 1
P 2850 3275
F 0 "#PWR?" H 2850 3235 30  0001 C CNN
F 1 "+3.3V" H 2850 3385 30  0000 C CNN
F 2 "" H 2850 3275 60  0000 C CNN
F 3 "" H 2850 3275 60  0000 C CNN
	1    2850 3275
	1    0    0    -1  
$EndComp
$EndSCHEMATC
